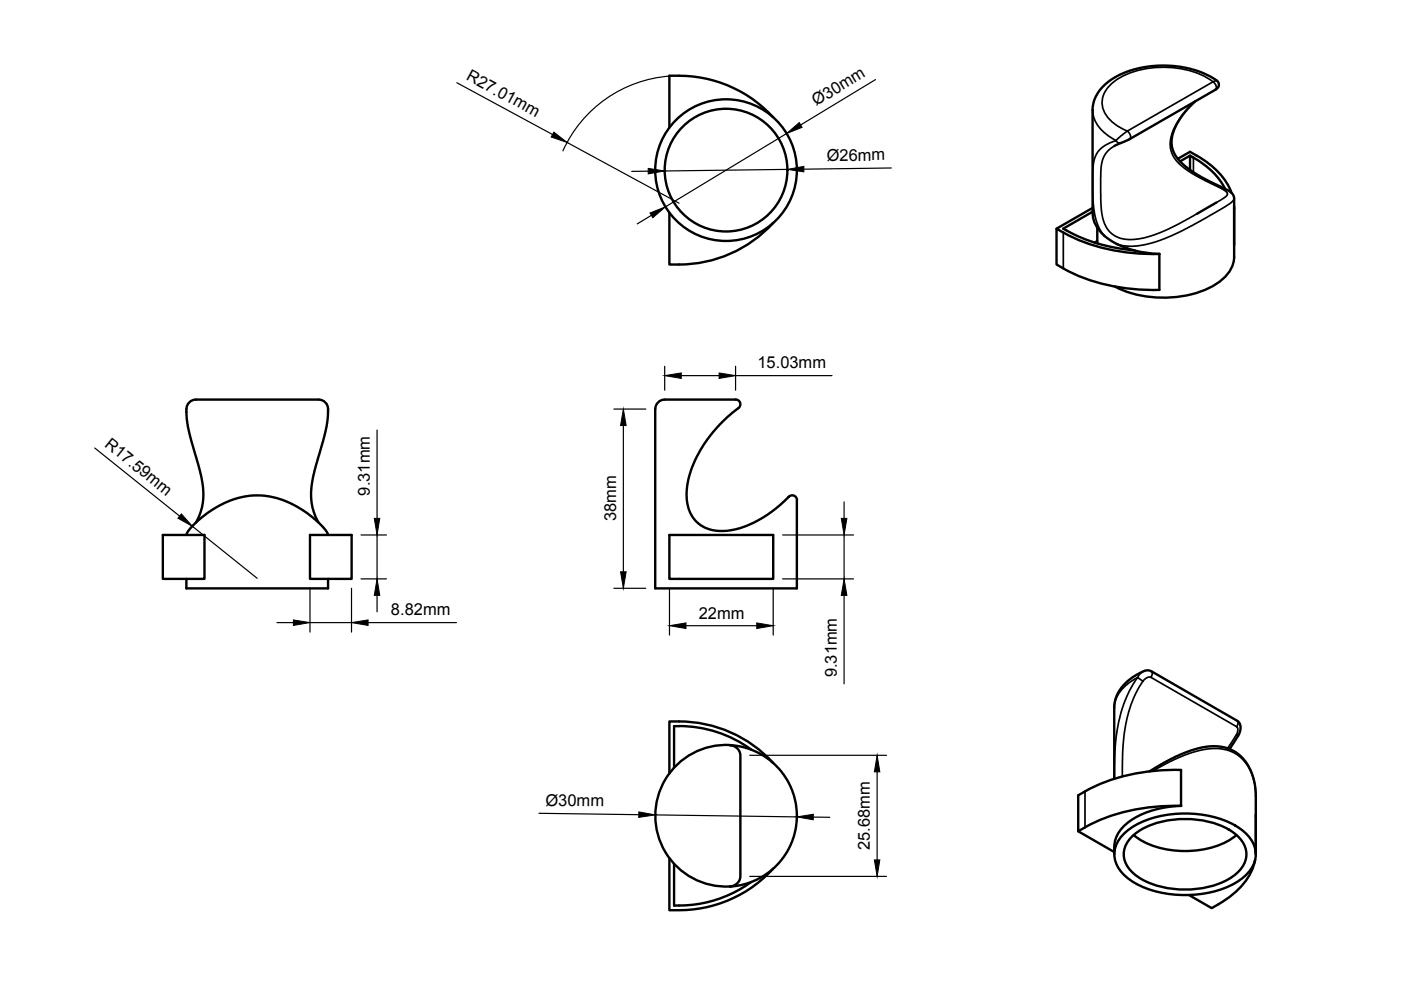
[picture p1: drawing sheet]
<svg xmlns="http://www.w3.org/2000/svg" width="297mm" height="210mm" viewBox="0 0 297 210" stroke-linecap="round" stroke-linejoin="round" font-family="sans-serif">
<!-- layer: Visible -->
<g fill="none" stroke="#000" stroke-width=".51">
<path d="M163.9 24.9a27.4 27.4 0 0 0-22-8.8v11M236.3 31l3.1-1.5 18.3-10.5 .6-.5 .1-.6a1.56 1.56 0 0 0-1.2-1.3l-2.6-1.3-2.4-.8-3.2-.5-3-.1-2.4 .2-3.4 .7-2.4 .9-2.3 1.2a8 8 0 0 0-3.9 6.5v21.8M249.7 33.7l2.6-1.5a18 18 0 0 1 8.5 7.9l.3 .8M252.3 33l-2.1 1.2M253 33.4l-.7-.4v3M253 33.4a16 16 0 0 1 6.7 6.6M253.4 21.5l-1.6 1.6-1.8 2.3a7.4 7.4 0 0 0-1.4 6.2l.4 1 1 1.4 2.2 2 3.1 1.9 5 2.4 .7 .5 .5 .6 .2 .7v12.4a7.4 7.4 0 0 1-4.3 6 23.5 23.5 0 0 1-21.1 .2M141.9 45.1v11a27.4 27.4 0 0 0 22-8.8M224 48.5v7.6l1.4 .8M225.5 56.9a39.8 39.8 0 0 0 20.3 4.6M225.5 49.3a39.8 39.8 0 0 0 20.3 4.5l-3.1-.2-2.2-.5M226.2 48.9a35.6 35.6 0 0 0 14.3 4.2"/>
<path d="M231.6 44.1l-7.6 4.4 1.4 .8M231.6 44.9l-6.2 3.6 .7 .4M231.7 45.2a6.4 6.4 0 0 0 2.5 4.8M232.6 48.3v3.3M232.6 51.1l-.5 .3M234.1 50l2.8 1.8M236.9 51.8l3.6 1.3M245.8 53.8v7.7M257.9 43l-4.1 2.3M261.7 43.7v.6M261.7 51.6v.4M41.5 84.7h25.9a2.19 2.19 0 0 1 2.1 3l-.5 3.6-2.3 8.5-.7 3.9v2l.2 1.6 .6 2 .7 1.5"/>
<path d="M41.5 84.7a2.41 2.41 0 0 0-2 3.1l.5 3.5 2.4 8.5 .7 3.9v2l-.2 1.6-.6 2-.8 1.5M156.5 86.5l-3.1 2.7-2.7 3a21 21 0 0 0-5.1 13.1v.4a7 7 0 0 0 8.1 6.9l3-.6 3.2-1.2 3.7-2.3 3.4-2.9a1.08 1.08 0 0 1 1.1-.5 1.08 1.08 0 0 1 .9 .9M156.6 86.5a1.01 1.01 0 0 0 .3-1.1 1.01 1.01 0 0 0-.9-.7h-14.1a2.94 2.94 0 0 0-2.7 1l-.3 1v38h30.1v-18.7M34.5 113.4h8.8v9.3h-8.8zM39.5 113.4l.4-.8 1.8-1.9 2.3-2 2.3-1.4 2.2-1 1.9-.7 2.4-.5 1.7-.1 1.8 .1 2.4 .5 1.9 .7 2.2 1 2.2 1.4 2.4 2 1.6 1.7 .5 1M65.7 113.4h8.8v9.3h-8.8zM141.9 113.4h22v9.3h-22zM39.5 122.7v2h30.1v-2M144 154h-1.1v8.8M144 153.9a26 26 0 0 1 15.3 5M154.7 158a15 15 0 0 0-15.8 15.3 15 15 0 0 0 16.5 14.5l1.1-.8 .5-1.1v-25.8l-.2-.7-.5-.7-.6-.5-1-.2M154.8 158l3.1 .5 3 1.2a15 15 0 0 1 7.7 16.4 15 15 0 0 1-13.8 11.9"/>
<path d="M260.7 158.8l1.6-2.4 .6-1.2 .1-1.2-.5-1.1-18.4-10.6-.7-.2-.7 .1-2.3 1.2-1.7 1.4-1.4 1.7-.8 1.9-.3 1.2v15.5M164 161.8a27.4 27.4 0 0 0-22.1-8.8v11M228.6 176.2l7.6 4.5M230.1 175.4a39.7 39.7 0 0 1 20.3-4.5v-7.7a39.4 39.4 0 0 0-21.8 5.4v7.6l1.4-.8M236.2 179.5v1.6M238.5 176.6a20.2 20.2 0 0 1 15.1-4 18.1 18.1 0 0 1 10.4 4 5.7 5.7 0 0 1 0 9.1 20.2 20.2 0 0 1-15 4 18.1 18.1 0 0 1-10.5-4 5.7 5.7 0 0 1 0-9.1zM240.1 177.3a17.4 17.4 0 0 1 12.6-3.6 15.9 15.9 0 0 1 9.7 3.6 4.9 4.9 0 0 1 0 7.7 17.4 17.4 0 0 1-12.6 3.6 15.9 15.9 0 0 1-9.7-3.6 4.9 4.9 0 0 1 0-7.7zM240.4 177a17.9 17.9 0 0 0 13.2 3.3 15.9 15.9 0 0 0 8.6-3.3M243.7 163.6l3.6-2.2 3.1-1.5 2.5-.9 2.6-.6a8.5 8.5 0 0 1 10.3 6.7l.3 1.5 .2 1.9v12.6M250.4 170.9a19 19 0 0 0-12 4.1 6.4 6.4 0 0 0-2.1 4.5M266.2 172.8l.1 .3M141.9 182v11a27.4 27.4 0 0 0 22-8.8"/>
<path d="M142.9 183.2v8.8a26.2 26.2 0 0 0 16.4-5M266.1 182.3a13.8 13.8 0 0 1-6.6 8.7l-2.6 1.5-4.8-2.7M266.2 180.4v.6"/>
<circle cx="153.9" cy="36.1" r="15"/>
<circle cx="153.9" cy="36.1" r="13"/>
</g>
<!-- layer: Visible Narrow -->
<g fill="none" stroke="#000" stroke-width=".36">
<path d="M257.2 17.3l-18.2 10.5-1.8 1.5a2.51 2.51 0 0 1-1.8 1l-1.7 1-1 1-.7 1.5-.3 2.5v5.6l.4 3.7 .9 2.7 1.1 1.7M257.2 17.3a19 19 0 0 0-14.6-2.7 12.2 12.2 0 0 0-8.3 4.8 4.8 4.8 0 0 0 1.1 6.1 13.3 13.3 0 0 0 3.8 2.5l.4 .4a.85 .85 0 0 1-.1 1.1M257.2 17.3l.5 .7a.85 .85 0 0 1 0 1M258 17.1l-.8 .2M231.7 23.4a7.3 7.3 0 0 0 3.9 5.8l1 .6a.83 .83 0 0 0 1 .5M236.3 31h-.1a5.9 5.9 0 0 0-2.8 5.9l.1 7.4 .3 1.9 .6 1.6a5.9 5.9 0 0 0 6.7 2.9l2.4-.5 3.1-1.1 3.2-1.6 4-2.2M253 33.4v3.1M253.4 21.5l-1.5 1.4a11.8 11.8 0 0 0-3.8 7.8l.2 1.3 .4 1.1 1.5 1.8 3.2 2.2 5.8 3 .9 .7 .1 .5-.3 .4-2 1.3M225.4 49.3v7.6M261.7 42.1l-.4 .6-1.5 1.1-5.2 3-4.5 2.4-4.3 1.8-4.2 1.1a10.8 10.8 0 0 1-4.7-.3M242.3 144.5a29.3 29.3 0 0 0-4.3 16.4v3.7M242.3 144.4l-1.1-.8a8 8 0 0 0-4.9 6.5"/>
<path d="M242.4 142.3l-.6 .5-.5 .7a30.9 30.9 0 0 0-5 17.6v4M244 143.6l18.3 10.6 .1 .7-.2 .7-1.9 3.1M244 143.6l-.8 .1-.9 .8M244.1 142.3l.2 .5-.3 .8M262.1 155.8l.4 .2M262.3 152.8l.2 .5-.3 .8M230 167.8v7.6M244.4 163.5l3.6-2 3.1-1.4 3.3-1 2-.3a8.2 8.2 0 0 1 9.5 6.9l.4 3"/>
</g>
<!-- layer: Dimensions -->
<g fill="none" stroke="#000" stroke-width=".25">
<path d="M96.9 17.5l20.3 11M142 16.1a27 27 0 0 0-22.7 15.9M185.6 16.9l-15.8 9.6M120.2 30.2l23.8 12.9M137.4 36.3h-3.5M166.8 28.3l-25.7 15.6M166.9 35.9l-26 .4M189 35.6l-18.6 .3M138.1 45.6l-3 1.9M140.9 77.7v5M144.4 79.6h8.1M156 77.7v5"/>
<path d="M156 79.6h20.4M20.1 95l18 14.4M79.9 91.2v18.7M130.2 86.7h6.7M132.2 90.2v31M40.8 111.6l13.7 11M76.5 113.4h5.4M79.9 113.4v9.3M165.9 113.4h15.1M179 106.4v3.5M179 113.4v9.3M58.7 132h3.5"/>
<path d="M65.7 124.7v9.3M65.7 132h8.8M74.5 124.7v9.3M76.5 122.7h5.4M78 132h18.8M79.9 126.2v3.5M130.2 124.7h6.7M141.9 124.7v10M145.4 132.7h15M163.9 124.7v10M165.9 122.7h15.1M179 126.2v18.8"/>
<path d="M114.3 172.4l21.1 .3M138.9 172.8l30 .4M159 160.1h29M172.4 173.2l3.5 .1M186 163.7v18.6M159 185.8h29"/>
</g>
<g fill="#000" stroke="#000" stroke-width=".21">
<path d="M117.4 28l2.8 2.2-3.3-1.1zM137.4 35.7l3.5 .6-3.5 .6zM166.8 28.3l2.7-2.3 .6 1zM166.9 35.9l3.5-.6v1.1zM137.8 45.2l3.3-1.3-2.7 2.3zM140.9 79.6l3.5-.5v1.1zM152.5 79.1l3.5 .5-3.5 .6zM132.2 86.7l.6 3.5h-1.2zM38.5 109l2.3 2.6-3.1-1.7zM79.4 109.9h1.1l-.6 3.5zM178.4 109.9h1.2l-.6 3.5zM62.2 131.4l3.5 .6-3.5 .6z"/>
<path d="M74.5 132l3.5-.6v1.2zM79.9 122.7l.6 3.5h-1.1zM131.6 121.2h1.2l-.6 3.5zM141.9 132.7l3.5-.6v1.2zM160.4 132.1l3.5 .6-3.5 .6zM179 122.7l.6 3.5h-1.2zM135.4 172.1l3.5 .7-3.5 .5zM168.9 173.2l3.5-.6v1.2zM186 160.1l.5 3.6h-1.1zM185.4 182.3h1.1l-.5 3.5z"/>
</g>
<g font-size="3.5">
<text x="98.7" y="16.8" transform="rotate(28 98.7 16.8)">R27.01mm</text>
<text x="173.1" y="22.5" transform="rotate(-31 173.1 22.5)">Ø30mm</text>
<text x="175.3" y="34.1" transform="rotate(-1 175.3 34.1)">Ø26mm</text>
<text x="160.6" y="78.1">15.03mm</text>
<text x="22" y="94.5" transform="rotate(39 22 94.5)">R17.59mm</text>
<text x="78.4" y="105.1" transform="rotate(-90 78.4 105.1)">9.31mm</text>
<text x="130.6" y="110.5" transform="rotate(-90 130.6 110.5)">38mm</text>
<text x="82.9" y="130.5">8.82mm</text>
<text x="148.2" y="131.2">22mm</text>
<text x="177.4" y="143.6" transform="rotate(-90 177.4 143.6)">9.31mm</text>
<text x="115.7" y="170.8" transform="rotate(1 115.7 170.8)">Ø30mm</text>
<text x="184.4" y="180.2" transform="rotate(-90 184.4 180.2)">25.68mm</text>
</g>
</svg>
